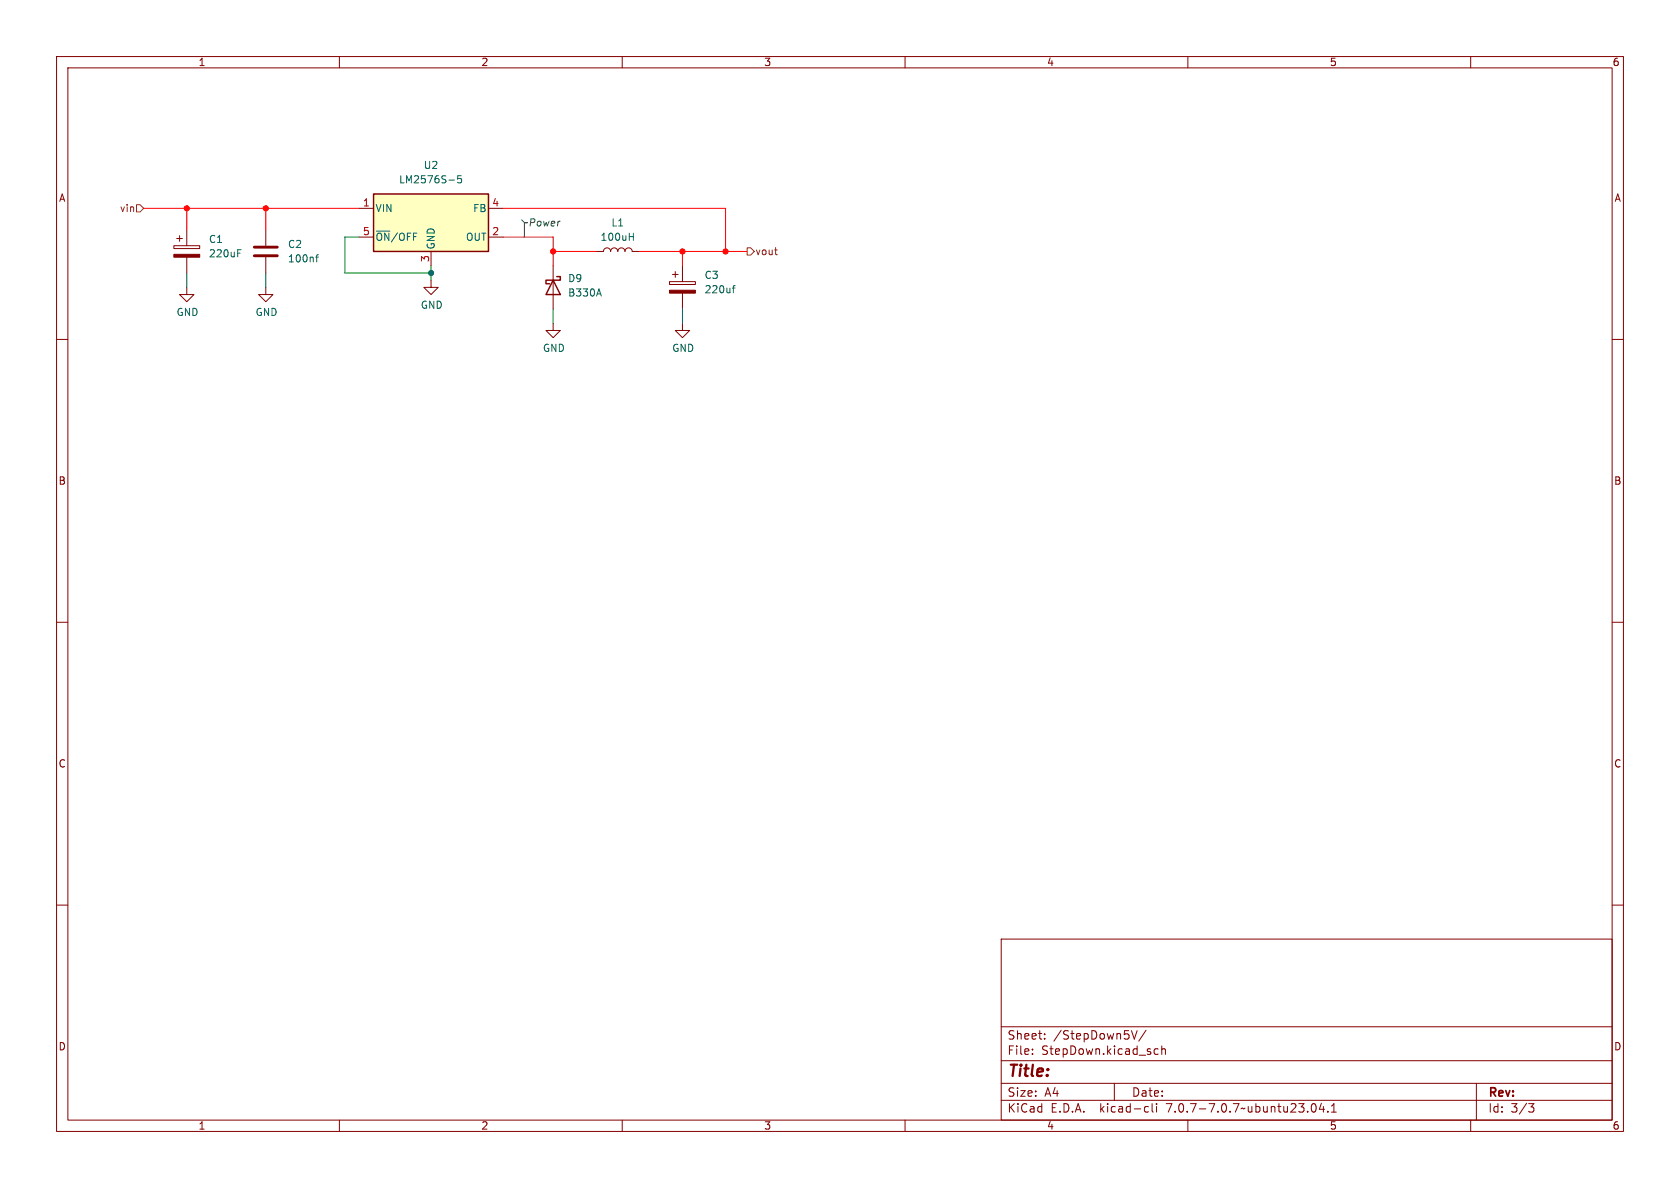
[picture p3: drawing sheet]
<svg xmlns="http://www.w3.org/2000/svg" width="297mm" height="210mm" viewBox="0 0 297 210" stroke-linecap="round" stroke-linejoin="round" font-family="sans-serif">
<g fill="none" stroke="#840000" stroke-width=".18">
<path d="M10 10h277v190h-277zM12 12h273v186h-273zM60 10v2M110 10v2M160 10v2M210 10v2M260 10v2M63.5 36.8h2.5M86.4 36.8h2.5M10 60h2M30.7 43.4h4.6v.5h-4.6zM31.2 42.2h1.1"/>
<path d="M31.7 41.7v1M33 50.8v1.3h1.3l-1.3 1.2-1.3-1.2h1.3M33 40.6v2.8M33 45.5v2.8M47 50.8v1.3h1.3l-1.3 1.2-1.3-1.2h1.3M47 40.6v2.8M47 45.5v2.8M63.5 41.9h2.5M76.2 49.5v1.3h1.3l-1.3 1.3-1.3-1.3h1.3M76.2 44.5v2.5M86.4 41.9h2.5M97.8 57.2v1.2h1.3l-1.3 1.3-1.3-1.3h1.3"/>
<path d="M97.8 47v7.6M105.4 44.5h1.3a.64 .64 0 0 1 .6-.7 .64 .64 0 0 1 .6 .7 .64 .64 0 0 1 .7-.7 .64 .64 0 0 1 .6 .7 .64 .64 0 0 1 .7-.7 .64 .64 0 0 1 .6 .7 .64 .64 0 0 1 .6-.7 .64 .64 0 0 1 .7 .7h1.2M118.4 49.8h4.5v.5h-4.5zM118.9 48.5h1M119.4 48v1M120.6 57.2v1.2h1.3l-1.3 1.3-1.2-1.3h1.2M120.6 47v2.8M120.6 51.8v2.8M285 60h2M10 110h2M285 110h2M10 160h2"/>
<path d="M285 160h2M177 166h108v32h-108zM60 198v2M110 198v2M160 198v2M177 194.5h108M177 191.5h108M177 187.5h108M177 181.5h108M182.5 186.3v.1M182.5 185.5v.1M184.7 183.6v.1"/>
<path d="M184.7 182.8v.1M197 191.5v3M200 182.2l.5 1.5 .5-1.5M202.6 182.1l-1.3 2M202.6 195.6l.4 .1M203 196.5l-.4 .1M203.7 195.1v1.3l.2 .2M204.2 186.3h.5M204.2 185.5h.5M204.5 195.1v.1M204.5 195.6v1M205.4 185.5l.2-.1 .4 .1v.9"/>
<path d="M205.4 184.9v1.5M210 198v2M232 195.2l.2-.1a.81 .81 0 0 1 .6 .6 .81 .81 0 0 1-.3 .8l-.2 .1a.81 .81 0 0 1-.6-.6 .81 .81 0 0 1 .3-.8zM233.6 195l-.4 1.1h1M234 195.6v1M234.7 196.5v.1M235.4 196.6h.8M235.4 195.5l.4-.4v1.5M260 198v2M261 191.5v6.5M270.2 195.1h1l-.5 .6 .4 .1 .1 .5-.3 .3h-.4"/>
</g>
<path d="M79.4 31.8h.9M81.6 31.1h-.7v.6l.2-.2 .4 .1 .1 .2v.4l-.2 .1-.5-.1M42 44.7h.4M42 44.1h.6M55.8 45.5h.5M56.3 45l-.3 .2v1.1M105.9 51.1l.4 1.2M111.2 41.8h.8M112 41.2v1.3M129.5 50.9h.5M130 50.5l-.3 .2v1.1" fill="none" stroke="#006464" stroke-width=".18"/>
<g fill="#840000" stroke="#840000" stroke-width=".18">
<path d="M30.7 45h4.6v.5h-4.6z"/>
<path d="M118.4 51.3h4.5v.5h-4.5z"/>
</g>
<path d="M45 45.2h4M45 43.7h4" fill="none" stroke="#840000" stroke-width=".51"/>
<path d="M66 34.3h20.4v10.2h-20.4z" fill="#ffffc2" stroke="#ffffc2" stroke-width=".18"/>
<path d="M66 34.3h20.4v10.2h-20.4zM97.8 49.5l1.3 2.6h-2.6zM98.4 48.9h.7v.6h-2.6v.7h.7" fill="none" stroke="#840000" stroke-width=".25"/>
<path d="M92.2 38.9l.5 .5h.5h-.5v2.5" fill="none" stroke="#484848" stroke-width=".18"/>
<path d="M24.1 36.2h.7l.6 .6-.6 .7h-.7zM132.1 43.8h.6l.6 .7-.6 .6h-.6zM136.9 44.2h.5M137.3 45h.1" fill="none" stroke="#725600" stroke-width=".18"/>
<path d="M25.4 36.8h38.1M33 36.8v3.8M47 36.8v3.8M88.9 36.8h39.4v7.7M88.9 41.9h8.9v5.1M97.8 44.5h7.6M113 44.5h19.1M120.6 44.5v2.5" fill="none" stroke="#f00" stroke-width=".18"/>
<path d="M33 48.3v2.5M47 48.3v2.5M63.5 41.9h-2.5v6.4h15.2M76.2 47v2.5M97.8 54.6v2.6M120.6 54.6v2.6" fill="none" stroke="#009600" stroke-width=".18"/>
<circle cx="76.2" cy="48.3" r=".46" fill="#009600" stroke="#009600" stroke-width=".18"/>
<g fill="#f00" stroke="#f00" stroke-width=".18">
<circle cx="120.6" cy="44.5" r=".46"/>
<circle cx="128.3" cy="44.5" r=".46"/>
<circle cx="33" cy="36.8" r=".46"/>
<circle cx="97.8" cy="44.5" r=".46"/>
<circle cx="47" cy="36.8" r=".46"/>
</g>
<text font-size="2.8" fill="#840000" x="178" y="190.9">Title:</text>
<g font-size="2.1" fill="#840000">
<text x="178" y="184">Sheet:</text>
<text x="186.2" y="184">/StepDown5V/</text>
<text x="178" y="186.7">File:</text>
<text x="184.1" y="186.7">StepDown.kicad_sch</text>
<text x="178" y="196.9">KiCad</text>
<text x="178" y="194.1">Size:</text>
<text x="184.7" y="194.1">A4</text>
<text x="185.7" y="196.9">E.D.A.</text>
<text x="194.6" y="196.9">kicad-cli</text>
<text x="200" y="194.1">Date:</text>
<text x="206.5" y="196.9">7.0.7-7.0.7~ubuntu23.04.1</text>
<text x="263" y="194.3">Rev:</text>
<text x="263" y="196.9">Id:</text>
<text x="267.1" y="196.9">3/3</text>
</g>
<g font-size="1.8" fill="#840000">
<text x="35" y="11.9">1</text>
<text x="85" y="11.9">2</text>
<text x="135" y="11.9">3</text>
<text x="185" y="11.9">4</text>
<text x="235" y="11.9">5</text>
<text x="285" y="11.9">6</text>
<text x="10.3" y="35.9">A</text>
<text x="285.3" y="35.9">A</text>
<text x="10.3" y="85.9">B</text>
<text x="285.3" y="85.9">B</text>
<text x="10.3" y="135.9">C</text>
<text x="285.3" y="135.9">C</text>
<text x="10.3" y="185.9">D</text>
<text x="285.3" y="185.9">D</text>
<text x="35" y="199.9">1</text>
<text x="85" y="199.9">2</text>
<text x="135" y="199.9">3</text>
<text x="185" y="199.9">4</text>
<text x="235" y="199.9">5</text>
<text x="285" y="199.9">6</text>
</g>
<g font-size="1.8" fill="#006464">
<text x="70.4" y="32.6">LM2576S-5</text>
<text x="74.8" y="30.1">U2</text>
<text x="66.3" y="37.7">VIN</text>
<text x="83.5" y="37.7">FB</text>
<text x="108" y="40.2">L1</text>
<text x="36.8" y="43.2">C1</text>
<text x="36.8" y="45.7">220uF</text>
<text x="50.8" y="44">C2</text>
<text x="50.8" y="46.6">100nf</text>
<text x="66.3" y="42.8">~{ON}/OFF</text>
<text x="77.1" y="44.2" transform="rotate(-90 77.1 44.2)">GND</text>
<text x="82.3" y="42.8">OUT</text>
<text x="106.1" y="42.8">100uH</text>
<text x="100.3" y="50.1">D9</text>
<text x="100.3" y="52.6">B330A</text>
<text x="124.5" y="49.5">C3</text>
<text x="124.5" y="52">220uf</text>
<text x="31.1" y="56.1">GND</text>
<text x="45.1" y="56.1">GND</text>
<text x="74.3" y="54.8">GND</text>
<text x="95.9" y="62.4">GND</text>
<text x="118.7" y="62.4">GND</text>
</g>
<g font-size="1.8" fill="#725600">
<text x="21.1" y="37.7">vin</text>
<text x="133.5" y="45.3">vout</text>
</g>
<g font-size="1.8" fill="#a90000">
<text x="64.1" y="36.6">1</text>
<text x="64.1" y="41.7">5</text>
<text x="86.9" y="41.7">2</text>
<text x="86.9" y="36.6">4</text>
<text x="75.9" y="46.4" transform="rotate(-90 75.9 46.4)">3</text>
</g>
<text font-size="1.8" fill="#484848" x="93.3" y="40.2">Power</text>
</svg>
